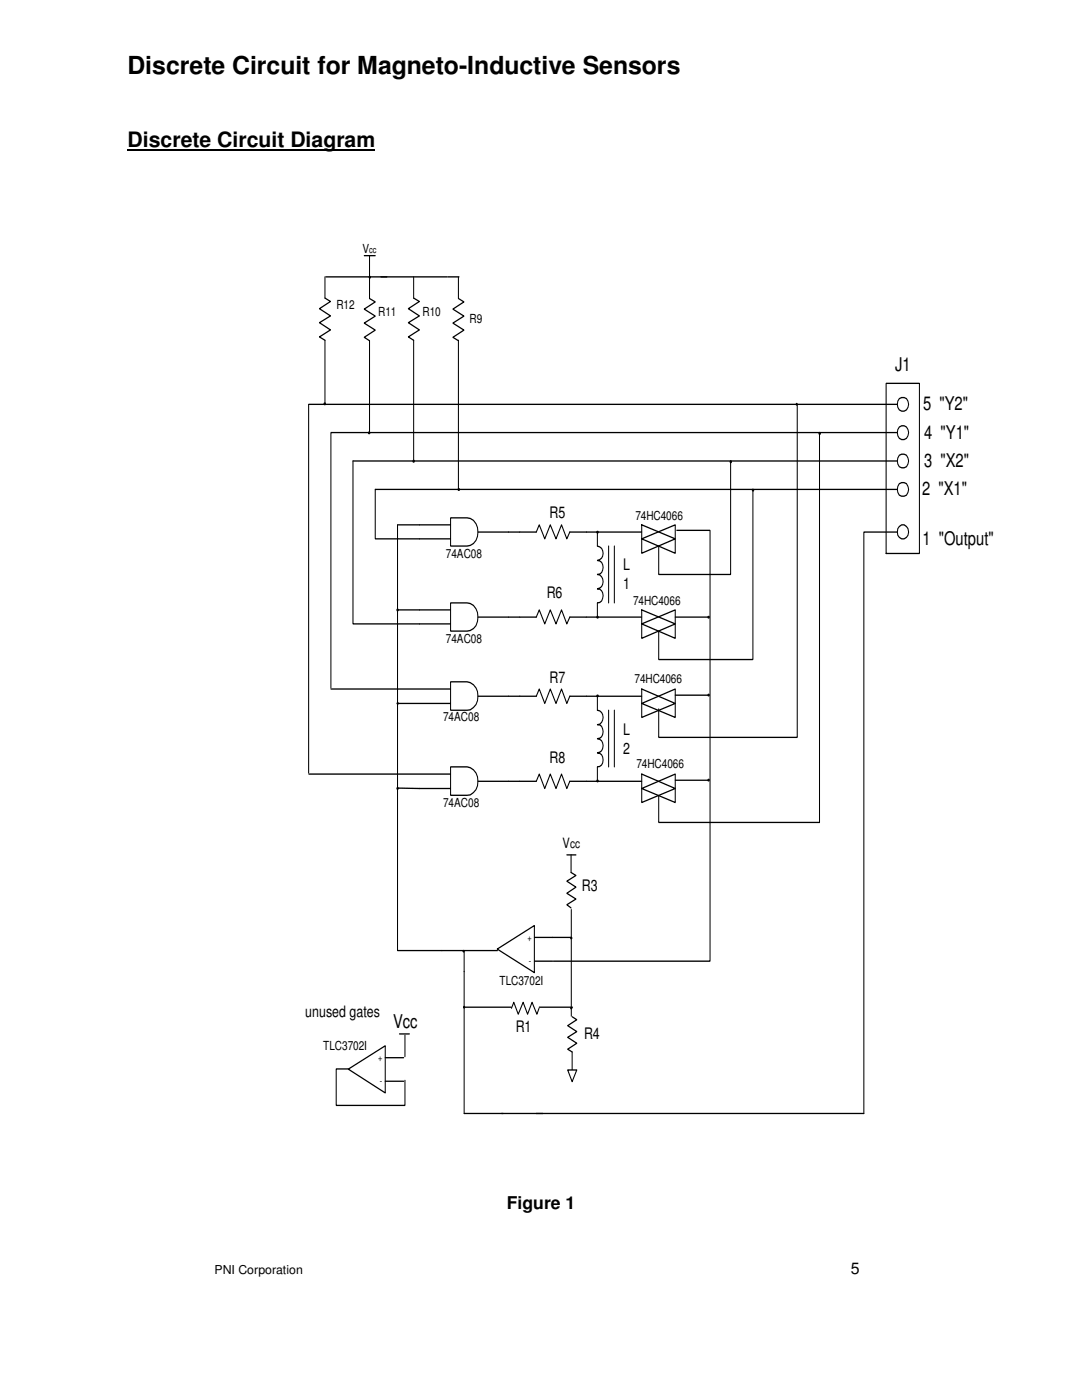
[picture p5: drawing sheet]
<svg xmlns="http://www.w3.org/2000/svg" width="216mm" height="279mm" viewBox="0 0 216 279" stroke-linecap="round" stroke-linejoin="round" font-family="sans-serif">
<path d="M25.4 30h49.4" fill="none" stroke="#000" stroke-width=".38"/>
<path d="M89.9 103.3h3.3a2.78 2.78 0 0 1 2.1 3.7 2.26 2.26 0 0 1-2.1 2h-3.3z" fill-rule="evenodd" fill="#fff"/>
<path d="M83.7 104.7h6.2M83.7 107.5h6.2M89.9 103.3h3.3a2.78 2.78 0 0 1 2.1 3.7 2.26 2.26 0 0 1-2.1 2h-3.3zM95.4 106.2h6.1" fill="none" stroke="#000" stroke-width=".23"/>
<path d="M89.9 120.3h3.3a2.78 2.78 0 0 1 2.1 3.7 2.26 2.26 0 0 1-2.1 2h-3.3z" fill-rule="evenodd" fill="#fff"/>
<path d="M101.5 106.2h5.5l.6-1.5 1.1 2.8 1.1-2.8 1.1 2.8 1.1-2.8 1.1 2.8 .6-1.3h14.3M119.2 106.2v2.8a1.48 1.48 0 0 1 1.1 1.4 1.48 1.48 0 0 1-1.1 1.5 1.43 1.43 0 0 1 1.1 1.4 1.43 1.43 0 0 1-1.1 1.3 1.48 1.48 0 0 1 1.1 1.5 1.48 1.48 0 0 1-1.1 1.4 1.27 1.27 0 0 1 1.1 1.9l-.3 .5-.3 .3-.5 .1v2.9M121.4 109v11.3M122.6 109v11.3M128 107.5l6.7-2.8v5.7zM128 104.7l6.7 2.8-6.7 2.9zM83.7 121.7h6.2M83.7 124.5h6.2M89.9 120.3h3.3a2.78 2.78 0 0 1 2.1 3.7 2.26 2.26 0 0 1-2.1 2h-3.3zM95.4 123.2h11.6l.6-1.5 1.1 2.8 1.1-2.8 1.1 2.8 1.1-2.8 1.1 2.8 .6-1.3h14.3M128 124.5l6.7-2.8v5.7zM128 121.7l6.7 2.8-6.7 2.9z" fill="none" stroke="#000" stroke-width=".23"/>
<path d="M89.9 136.1h3.3a3 3 0 0 1 2.2 2.5 3 3 0 0 1-1.6 3.1h-3.9z" fill-rule="evenodd" fill="#fff"/>
<path d="M66 137.5h23.9M89.9 136.1h3.3a3 3 0 0 1 2.2 2.5 3 3 0 0 1-1.6 3.1h-3.9zM95.4 138.9h6.1M79.3 140.4h10.6" fill="none" stroke="#000" stroke-width=".23"/>
<path d="M89.9 153h3.3a3 3 0 0 1 2.2 2.6 3 3 0 0 1-1.6 3l-3.9 .1z" fill-rule="evenodd" fill="#fff"/>
<g fill="none" stroke="#000" stroke-width=".23">
<path d="M64.7 80.4h.2v.3h-.2zM73.6 86.2l.2 .2-.1 .1h-.1zM82.5 91.9h.1v.3l-.2-.2zM91.5 97.5h.1v.3l-.2-.1zM145.7 92h.2v.3l-.2-.1zM145.8 92v22.6h-14.4v-5.6M150.2 97.7h.2v.3h-.2zM150.2 97.7v33.9h-18.8v-5.6M158.9 80.5h.1v.3h-.1zM159.1 80.7v66.5h-27.7v-5.7M163.5 86.3h.2v.4h-.2zM163.5 86.3v77.8h-32.1v-5.2"/>
<path d="M179.1 97.7h-104.2v9.8h8.8M179.1 92h-108.7v32.5h13.3M179.1 86.3h-113.1v51M179.1 80.7h-117.5v73.6M79.3 104.8v84.9h8.9M79.3 104.7h4.4M119.2 106.1h.1v.3h-.1zM179.1 106.2h-6.7v116h-65.4M79.2 121.6l.3 .1-.1 .2h-.2zM79.3 121.7h4.4M101.5 138.9h5.5l.6-1.4 1.1 2.9 1.1-2.9 1.1 2.9 1.1-2.9 1.1 2.9 .6-1.5h14.3M119.2 123h.1v.3h-.1z"/>
<path d="M119.2 138.7h.1v.3h-.1zM119.2 138.9v2.8a1.48 1.48 0 0 1 1.1 1.5 1.48 1.48 0 0 1-1.1 1.4 1.14 1.14 0 0 1 1.1 1.4 1.19 1.19 0 0 1-1.1 1.4 1.45 1.45 0 0 1 1.1 1.4 1.45 1.45 0 0 1-1.1 1.5 1.43 1.43 0 0 1 1.1 1.3 1.43 1.43 0 0 1-1.1 1.4v2.9M128 137.5l6.7 2.9-6.7 2.8zM134.7 123.2h6.7M134.7 138.7h6.7M141.3 138.6h.2v.3h-.2zM141.3 123l.3 .2-.1 .1h-.2zM61.6 154.5h28.3M79.2 157.2h.2v.3h-.2zM79.3 140.2l.2 .2-.1 .1-.2-.1zM79.3 157.3l10.6 .1M89.9 153h3.3a3 3 0 0 1 2.2 2.6 3 3 0 0 1-1.6 3l-3.9 .1z"/>
<path d="M95.4 155.9h11.6l.6-1.4 1.1 2.9 1.1-2.9 1.1 2.9 1.1-2.9 1.1 2.9 .6-1.5h14.3M119.2 155.7h.1v.3h-.1zM121.4 141.7v11.3M122.6 141.7v11.3M128 140.4l6.7-2.9v5.7zM128 157.4l6.7-2.9v5.7zM128 154.5l6.7 2.9-6.7 2.8zM134.7 155.7h6.7M141.3 155.5h.2v.3h-.2zM92.6 222.2h7.8"/>
</g>
<g fill="#000">
<path d="M64.7 80.4h.2v.3h-.2z" fill-rule="evenodd"/>
<path d="M73.6 86.2l.2 .2-.1 .1h-.1z" fill-rule="evenodd"/>
<path d="M82.5 91.9h.1v.3l-.2-.2z" fill-rule="evenodd"/>
<path d="M91.5 97.5h.1v.3l-.2-.1z" fill-rule="evenodd"/>
<path d="M145.7 92h.2v.3l-.2-.1z" fill-rule="evenodd"/>
<path d="M150.2 97.7h.2v.3h-.2z" fill-rule="evenodd"/>
<path d="M158.9 80.5h.1v.3h-.1z" fill-rule="evenodd"/>
<path d="M163.5 86.3h.2v.4l-.3-.2z" fill-rule="evenodd"/>
<path d="M119.2 106.1h.1v.3h-.1z" fill-rule="evenodd"/>
<path d="M79.2 121.6l.3 .1-.1 .2h-.2z" fill-rule="evenodd"/>
<path d="M119.2 123h.1v.3h-.1z" fill-rule="evenodd"/>
<path d="M119.2 138.7h.1v.3h-.1z" fill-rule="evenodd"/>
<path d="M141.3 138.6h.2v.3h-.2z" fill-rule="evenodd"/>
<path d="M141.3 123l.3 .2-.1 .1h-.2z" fill-rule="evenodd"/>
<path d="M79.2 157.2h.2v.3h-.2z" fill-rule="evenodd"/>
<path d="M79.3 140.2l.2 .2-.1 .1-.2-.1z" fill-rule="evenodd"/>
<path d="M119.2 155.7h.1v.3h-.1z" fill-rule="evenodd"/>
<path d="M141.3 155.5h.2v.3h-.2z" fill-rule="evenodd"/>
</g>
<path d="M179.4 79.6a1.17 1.17 0 0 1 1.4-.1 1.17 1.17 0 0 1 .5 1.2 1.15 1.15 0 0 1-1.1 1.4 1.15 1.15 0 0 1-1.1-1.4v-.6z" fill-rule="evenodd" fill="#fff"/>
<path d="M179.4 79.6a1.17 1.17 0 0 1 1.4-.1 1.17 1.17 0 0 1 .5 1.2 1.15 1.15 0 0 1-1.1 1.4 1.15 1.15 0 0 1-1.1-1.4v-.6z" fill="none" stroke="#000" stroke-width=".23"/>
<path d="M179.4 85.2a1.14 1.14 0 0 1 1.4-.1 1.14 1.14 0 0 1 .5 1.2 1.17 1.17 0 0 1-.5 1.2 1.17 1.17 0 0 1-1.4 0 1.84 1.84 0 0 1 0-2.3z" fill-rule="evenodd" fill="#fff"/>
<path d="M179.4 85.2a1.14 1.14 0 0 1 1.4-.1 1.14 1.14 0 0 1 .5 1.2 1.17 1.17 0 0 1-.5 1.2 1.17 1.17 0 0 1-1.4 0 1.84 1.84 0 0 1 0-2.3z" fill="none" stroke="#000" stroke-width=".23"/>
<path d="M179.4 90.9a1.17 1.17 0 0 1 1.4-.1 1.17 1.17 0 0 1 .5 1.2 1.15 1.15 0 0 1-1.1 1.4 1.15 1.15 0 0 1-1.1-1.4v-.6z" fill-rule="evenodd" fill="#fff"/>
<path d="M179.4 90.9a1.17 1.17 0 0 1 1.4-.1 1.17 1.17 0 0 1 .5 1.2 1.15 1.15 0 0 1-1.1 1.4 1.15 1.15 0 0 1-1.1-1.4v-.6z" fill="none" stroke="#000" stroke-width=".23"/>
<path d="M179.4 96.5a1.17 1.17 0 0 1 1.4 0 1.17 1.17 0 0 1 .5 1.2 1.15 1.15 0 0 1-1.1 1.4 1.15 1.15 0 0 1-1.1-1.4v-.6z" fill-rule="evenodd" fill="#fff"/>
<path d="M179.4 96.5a1.17 1.17 0 0 1 1.4 0 1.17 1.17 0 0 1 .5 1.2 1.15 1.15 0 0 1-1.1 1.4 1.15 1.15 0 0 1-1.1-1.4v-.6z" fill="none" stroke="#000" stroke-width=".23"/>
<path d="M179.4 105.1l.5-.4a1.4 1.4 0 0 1 1.4 1.4 1.4 1.4 0 0 1-1.4 1.4 1.5 1.5 0 0 1-.5-2.4z" fill-rule="evenodd" fill="#fff"/>
<g fill="none" stroke="#000" stroke-width=".23">
<path d="M64.8 55.3v4.2l1.1 .7-2.2 1.4 2.2 1.4-2.2 1.4 2.2 1.4-2.2 1.4 1.1 .7v12.8M65 55.3h24.3M72.7 51h2.2M73.7 55.2h.2v.3h-.2zM73.7 51v8.6l1.2 .7-2.2 1.4 2.2 1.4-2.2 1.4 2.2 1.4-2.2 1.4 1 .7v18.4M82.5 55.3v4.2l1.2 .7-2.2 1.4 2.2 1.4-2.2 1.4 2.2 1.4-2.2 1.4 1 .7v24.1M89.4 55.3h2.2M91.5 59.6l1.1 .7-2.2 1.4 2.2 1.4-2.2 1.4 2.2 1.4-2.2 1.4 1.1 .7M91.5 55.3v4.2M91.5 67.9v29.8M179.4 105.1l.5-.4a1.4 1.4 0 0 1 1.4 1.4 1.4 1.4 0 0 1-1.4 1.4 1.5 1.5 0 0 1-.5-2.4zM113.1 170.6h1.8"/>
<path d="M114 170.6v3.5l.9 .6-1.8 1.2 1.8 1.1-1.8 1.3 1.8 1.1-1.8 1.2 .9 .6M110.3 187.1h3.7M113.9 187.1h.2v.2h-.2zM114 181.5v21.3M113.9 201.1h.2v.2h-.2zM114.2 202.9l.9 .6-1.8 1.2 1.8 1.2-1.8 1.1 1.8 1.2-1.8 1.2 .9 .5v3.6"/>
</g>
<g fill="#000">
<path d="M73.7 55.2h.2v.3h-.2z" fill-rule="evenodd"/>
<path d="M113.9 187.1h.2v.2h-.2z" fill-rule="evenodd"/>
<path d="M113.9 201.1h.2v.2h-.2z" fill-rule="evenodd"/>
</g>
<path d="M113.3 213.5h1.8l-.9 2.4z" fill="#fff"/>
<path d="M176.8 76.5h6.7v34h-6.7zM135 105.8h6.7v86h-31.3M88.2 189.7h11.1M92.4 189.7h.2v.3h-.2zM92.6 189.7v32.5M92.5 200.9h.2v.2h-.2zM92.6 201h9.4M102.1 201.2l.4-1.2 .9 2.4 1-2.4 .9 2.4 .9-2.4 .9 2.4 .5-1.2M107.6 201h6.6M113.3 213.5h1.8l-.9 2.4z" fill="none" stroke="#000" stroke-width=".23"/>
<g fill="#000">
<path d="M92.4 189.8l.2-.1v.3z" fill-rule="evenodd"/>
<path d="M92.5 200.9h.2v.2h-.2z" fill-rule="evenodd"/>
</g>
<path d="M99.2 189.4l7.4-4.7v9.4z" fill="#fff"/>
<path d="M99.2 189.4l7.4-4.7v9.4zM106.6 187.1h3.7M106.6 191.8h3.7" fill="none" stroke="#000" stroke-width=".23"/>
<path d="M69.5 213.4l7.4-4.7v9.4z" fill="#fff"/>
<path d="M69.5 213.3h-2.4v7.3h13.7v-5M69.5 213.4l7.4-4.7v9.4zM76.9 211.1h3.6M76.9 215.8h3.6M79.7 206.3h2M80.8 206.6v4.3M100.1 222.2h8.2" fill="none" stroke="#000" stroke-width=".23"/>
<text font-size="5" x="25.4" y="14.7">Discrete Circuit for Magneto-Inductive Sensors</text>
<text font-size="4.2" x="25.4" y="29.3">Discrete Circuit Diagram</text>
<g font-size="3.8">
<text x="178.6" y="74.1">J1</text>
<text x="184.2" y="81.8">5 &quot;Y2&quot;</text>
<text x="184.4" y="87.5">4 &quot;Y1&quot;</text>
<text x="184.4" y="93.2">3 &quot;X2&quot;</text>
<text x="184" y="98.8">2 &quot;X1&quot;</text>
<text x="184.1" y="108.8">1 &quot;Output&quot;</text>
<text x="78.4" y="205.2">Vcc</text>
</g>
<text font-size="3.5" x="101.1" y="241.4">Figure 1</text>
<g font-size="3.2">
<text x="109.7" y="103.3">R5</text>
<text x="124.3" y="113.7">L</text>
<text x="109.1" y="119.4">R6</text>
<text x="124.3" y="117.5">1</text>
<text x="109.7" y="136.4">R7</text>
<text x="124.3" y="146.7">L</text>
<text x="109.7" y="152.4">R8</text>
<text x="124.3" y="150.5">2</text>
<text x="116.1" y="177.7">R3</text>
<text x="102.9" y="206">R1</text>
<text x="116.5" y="207.3">R4</text>
<text x="169.8" y="254.3">5</text>
</g>
<text font-size="3.1" x="60.9" y="202.9">unused gates</text>
<text font-size="2.8" x="112.3" y="169.3">Vcc</text>
<g font-size="2.5">
<text x="72.3" y="50.4">V</text>
<text x="67.1" y="61.7">R12</text>
<text x="75.5" y="63">R11</text>
<text x="84.3" y="63">R10</text>
<text x="93.7" y="64.4">R9</text>
<text x="126.8" y="103.8">74HC4066</text>
<text x="89" y="111.3">74AC08</text>
<text x="126.3" y="120.8">74HC4066</text>
<text x="89" y="128.3">74AC08</text>
<text x="126.6" y="136.3">74HC4066</text>
<text x="88.4" y="144">74AC08</text>
<text x="127" y="153.3">74HC4066</text>
<text x="88.4" y="161">74AC08</text>
<text x="99.7" y="196.6">TLC3702I</text>
<text x="64.5" y="209.5">TLC3702I</text>
<text x="42.8" y="254.3">PNI Corporation</text>
</g>
<g font-size="1.9">
<text x="73.6" y="50.4">cc</text>
<text x="105.2" y="187.8">+</text>
<text x="105.5" y="192.3">-</text>
<text x="75.5" y="211.8">+</text>
<text x="75.8" y="216.3">-</text>
</g>
</svg>
